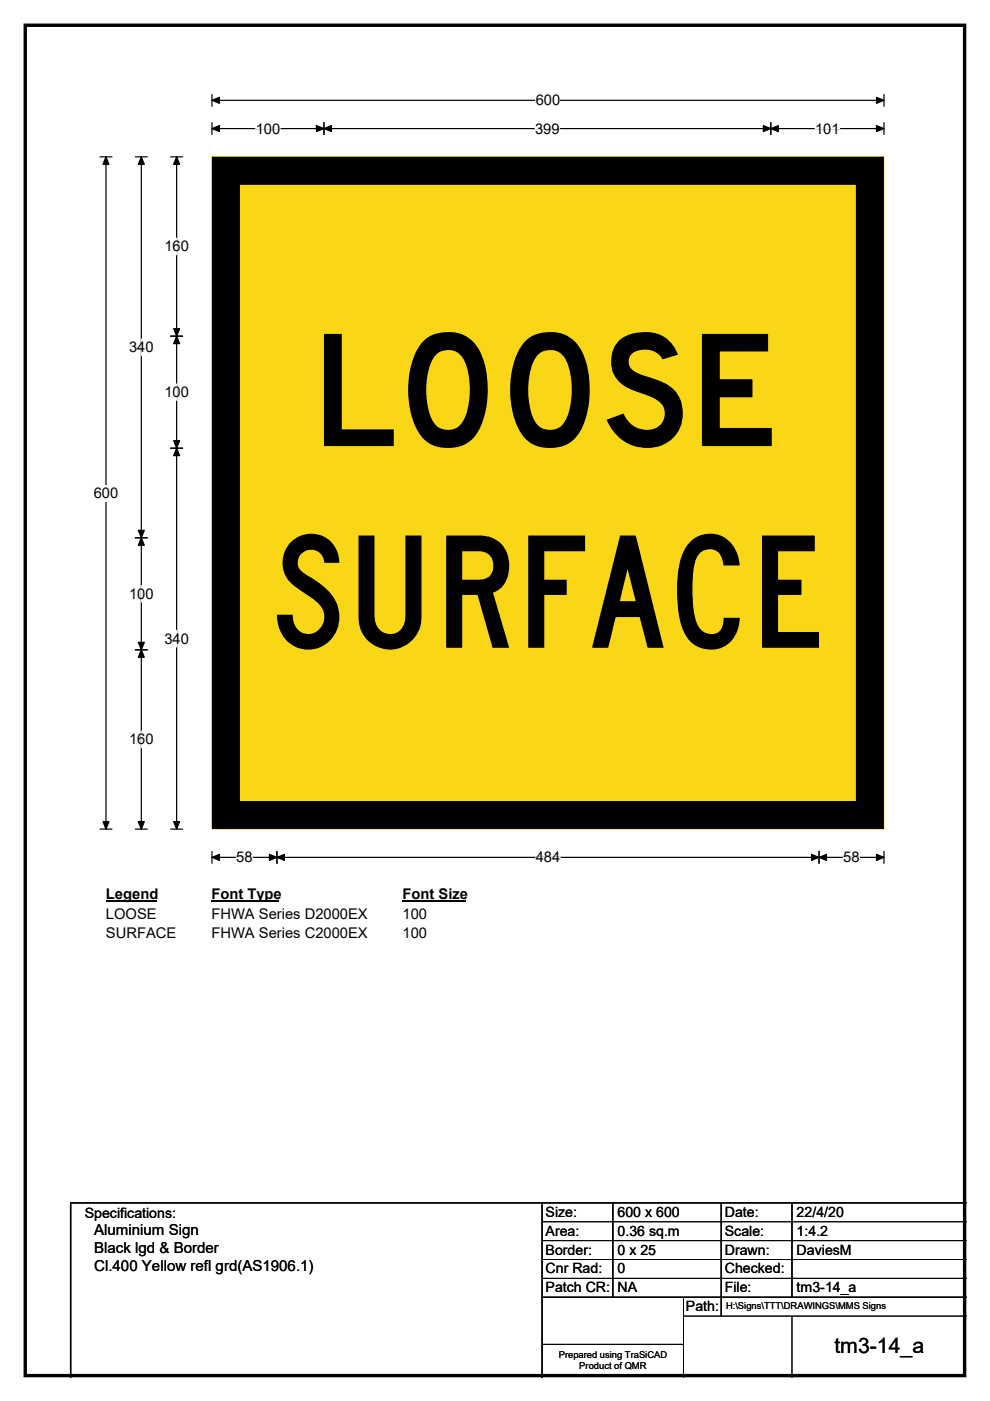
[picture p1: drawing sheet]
<svg xmlns="http://www.w3.org/2000/svg" width="210mm" height="297mm" viewBox="0 0 210 297" stroke-linecap="round" stroke-linejoin="round" font-family="sans-serif">
<path d="M5.4 5.4h199.2v286.3h-199.2z" fill="none" stroke="#000" stroke-width=".72"/>
<path d="M45 21.3h142.5M45 20v2.5M187.5 20v2.5" fill="none" stroke="#000" stroke-width=".25"/>
<path d="M45 21.3l1.5-.7v1.3zM185.9 20.6l1.6 .7-1.6 .6z" fill="#000" stroke="#000" stroke-width=".25"/>
<path d="M113.6 19.5h5.2v3.5h-5.2z" fill="#fff"/>
<g fill="none" stroke="#000" stroke-width=".25">
<path d="M21.2 33.3h2.5M22.5 33.3v142.5M45 27.3h142.5M45 26v2.5M68.7 26v2.5M163.5 26v2.5M187.5 26v2.5M21.2 175.8h2.5M45 180.5v2.5M45 181.8h142.5M58.7 180.5v2.5M173.7 180.5v2.5"/>
<path d="M187.5 180.5v2.5"/>
</g>
<g fill="#000" stroke="#000" stroke-width=".25">
<path d="M22.5 33.3l.6 1.5h-1.3zM45 27.3l1.5-.7v1.3zM68.7 27.3l1.6-.7v1.3zM67.1 26.6l1.6 .7-1.6 .6zM161.9 26.6l1.6 .7-1.6 .6zM163.5 27.3l1.6-.7v1.3zM185.9 26.6l1.6 .7-1.6 .6zM21.8 174.2h1.3l-.6 1.6zM45 181.8l1.5-.7v1.3zM58.7 181.8l1.6-.7v1.3zM57.1 181.1l1.6 .7-1.6 .6zM172.1 181.1l1.6 .7-1.6 .6z"/>
<path d="M173.7 181.8l1.6-.7v1.3zM185.9 181.1l1.6 .7-1.6 .6z"/>
</g>
<path d="M54.2 27.3h5.2M113.5 27.3h5.2M172.9 27.3h5.2M50.1 181.8h3.5M113.6 181.8h5.2M178.9 181.8h3.4" fill="none" stroke="#fff" stroke-width=".25"/>
<path d="M19.9 102.8h5.2v3.5h-5.2z" fill="#fff"/>
<path d="M28.7 33.3h2.5M30 33.3v142.5M36.2 33.3h2.5M37.5 33.3v142.5M36.2 71.3h2.5M36.2 95h2.5M28.7 114h2.5M28.7 137.8h2.5M28.7 175.8h2.5M36.2 175.8h2.5" fill="none" stroke="#000" stroke-width=".25"/>
<path d="M30 33.3l.6 1.5h-1.3zM37.5 33.3l.6 1.5h-1.3zM37.5 71.3l.6 1.6h-1.3zM36.8 69.7h1.3l-.6 1.6zM36.8 93.4h1.3l-.6 1.6zM37.5 95l.6 1.6h-1.3zM30 114l.6 1.6h-1.3zM29.3 112.4h1.3l-.6 1.6zM29.3 136.2h1.3l-.6 1.6zM30 137.8l.6 1.6h-1.3zM29.3 174.2h1.3l-.6 1.6zM36.8 174.2h1.3l-.6 1.6z" fill="#000" stroke="#000" stroke-width=".25"/>
<path d="M37.5 50.5v3.5M30 71.9v3.5M37.5 81.4v3.5M30 124.2v3.4M37.5 133.6v3.6M30 155v3.5" fill="none" stroke="#fff" stroke-width=".25"/>
<path d="M22.5 187.8h10.7v3.5h-10.7z" fill="#fff"/>
<path d="M22.5 191.1h10.7" fill="none" stroke="#000" stroke-width=".32"/>
<path d="M44.8 187.8h14.4v3.5h-14.4z" fill="#fff"/>
<path d="M44.8 191.1h14.4" fill="none" stroke="#000" stroke-width=".32"/>
<path d="M85.4 187.8h13.4v3.5h-13.4z" fill="#fff"/>
<path d="M85.4 191.1h13.4" fill="none" stroke="#000" stroke-width=".32"/>
<g fill="#fff">
<path d="M22.5 192h10.7v3.5h-10.7z"/>
<path d="M44.8 192h33.1v3.5h-33.1z"/>
<path d="M85.4 192h5.2v3.5h-5.2z"/>
<path d="M22.5 196.2h14.8v3.4h-14.8z"/>
<path d="M44.8 196.2h33.1v3.4h-33.1z"/>
<path d="M85.4 196.2h5.2v3.4h-5.2z"/>
</g>
<path d="M45 33.3h142.5v142.5h-142.5z" fill="#fad716"/>
<path d="M45 33.3h142.5v142.5h-142.5z" fill="none" stroke="#fad716" stroke-width=".21"/>
<path d="M47.9 36.2h136.6v136.6h-136.6z" fill="none" stroke="#000" stroke-width="5.9"/>
<path d="M115 255v37M130 255v20M153 255v24M168 255v20M205 255h-190v37M115 275h90" fill="none" stroke="#000" stroke-width=".3"/>
<path d="M115 259h90M115 263h90M115 267h90M115 271h90M145 279h60M145 275v17M168 279v13M115 285h30" fill="none" stroke="#000" stroke-width=".21"/>
<g font-size="33">
<text x="65.9" y="94.6">LOOSE</text>
<text x="57.3" y="137.3">SURFACE</text>
</g>
<text font-size="4.5" x="177" y="286.9">tm3-14_a</text>
<g font-size="3.2">
<text x="20" y="261.9">Aluminium Sign</text>
<text x="20" y="265.7">Black lgd &amp; Border</text>
<text x="20" y="269.6">Cl.400 Yellow refl grd(AS1906.1)</text>
</g>
<g font-size="3.1">
<text x="113.6" y="22.3">600</text>
<text x="54.2" y="28.3">100</text>
<text x="113.5" y="28.3">399</text>
<text x="172.9" y="28.3">101</text>
<text x="34.9" y="53.3">160</text>
<text x="27.4" y="74.7">340</text>
<text x="34.9" y="84.2">100</text>
<text x="19.9" y="105.6">600</text>
<text x="27.4" y="127">100</text>
<text x="34.9" y="136.4">340</text>
<text x="27.4" y="157.8">160</text>
<text x="50.1" y="182.8">58</text>
<text x="113.6" y="182.8">484</text>
<text x="178.9" y="182.8">58</text>
<text x="22.5" y="190.6">Legend</text>
<text x="44.8" y="190.6">Font Type</text>
<text x="85.4" y="190.6">Font Size</text>
<text x="22.5" y="194.8">LOOSE</text>
<text x="44.8" y="194.8">FHWA Series D2000EX</text>
<text x="85.4" y="194.8">100</text>
<text x="22.5" y="198.9">SURFACE</text>
<text x="44.8" y="198.9">FHWA Series C2000EX</text>
<text x="85.4" y="198.9">100</text>
</g>
<g font-size="3">
<text x="115.7" y="258">Size:</text>
<text x="131" y="258">600 x 600</text>
<text x="153.7" y="258">Date:</text>
<text x="169" y="258">22/4/20</text>
<text x="18" y="258.2">Specifications:</text>
<text x="115.7" y="262">Area:</text>
<text x="131" y="262">0.36 sq.m</text>
<text x="153.7" y="262">Scale:</text>
<text x="169" y="262">1:4.2</text>
<text x="115.7" y="266">Border:</text>
<text x="115.7" y="270">Cnr Rad:</text>
<text x="131" y="266">0 x 25</text>
<text x="131" y="270">0</text>
<text x="153.7" y="266">Drawn:</text>
<text x="153.7" y="270">Checked:</text>
<text x="169" y="266">DaviesM</text>
<text x="115.7" y="274">Patch CR:</text>
<text x="131" y="274">NA</text>
<text x="153.7" y="274">File:</text>
<text x="169" y="274">tm3-14_a</text>
<text x="145.5" y="278">Path:</text>
</g>
<g font-size="2">
<text x="154" y="277.6">H:\Signs\TTT\DRAWINGS\MMS Signs</text>
<text x="118.5" y="287.8">Prepared using TraSiCAD</text>
<text x="122.9" y="290.2">Product of QMR</text>
</g>
</svg>
